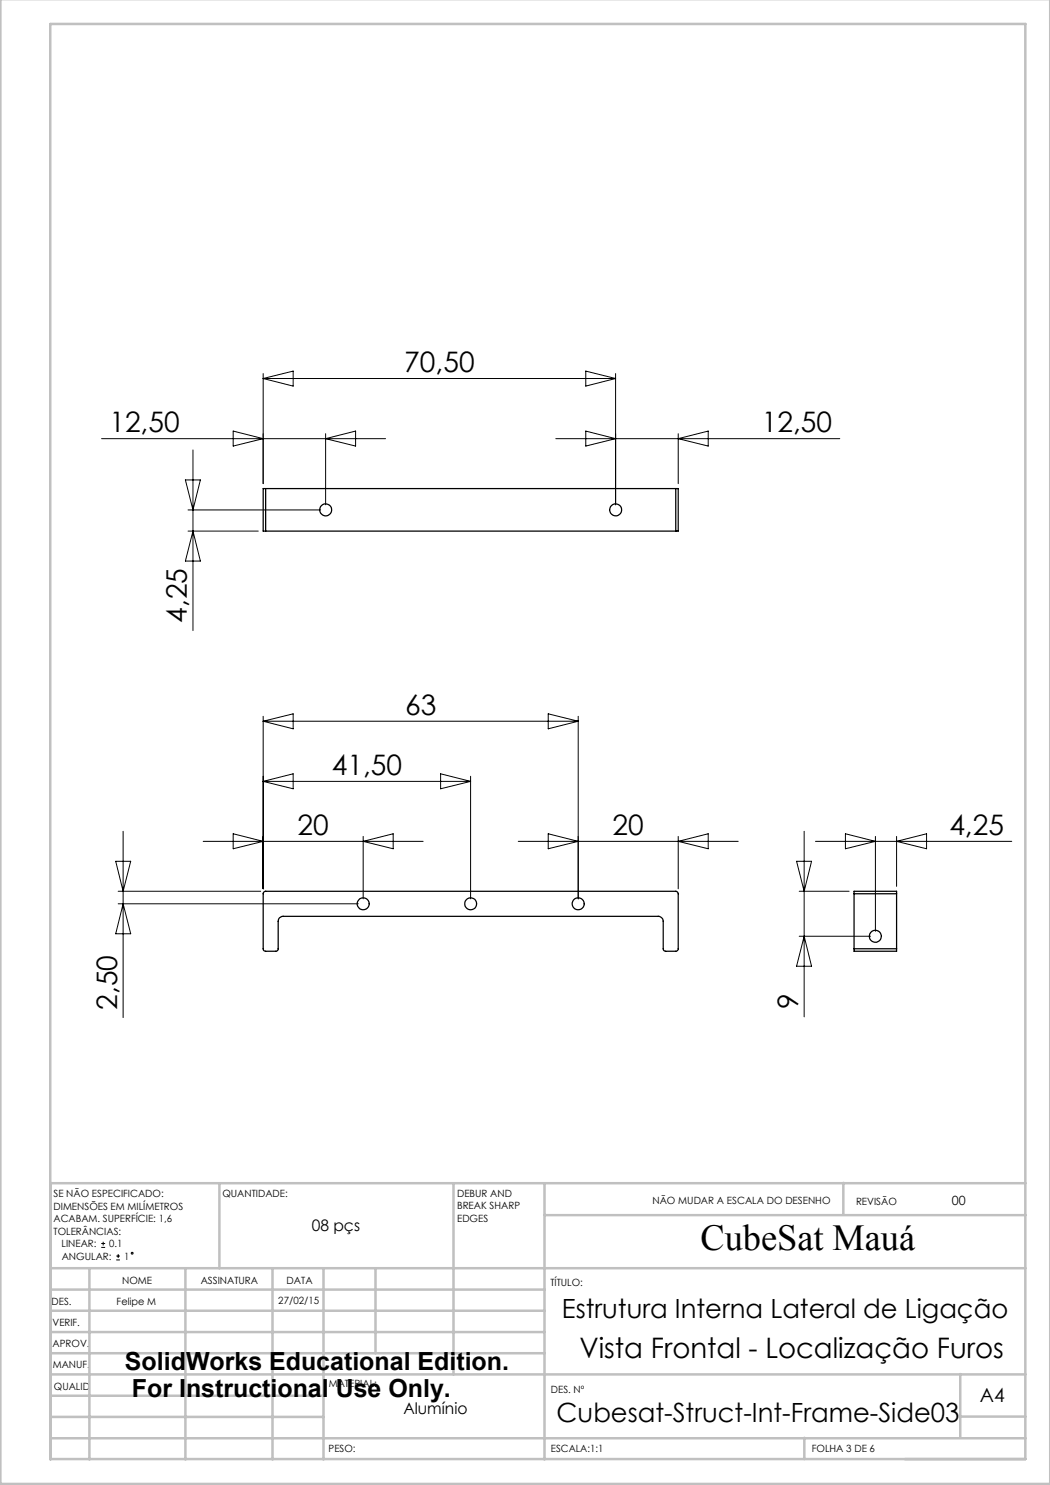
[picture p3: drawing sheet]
<svg xmlns="http://www.w3.org/2000/svg" width="210mm" height="297mm" viewBox="0 0 210 297" stroke-linecap="round" stroke-linejoin="round" font-family="sans-serif">
<g fill="none" stroke="#000" stroke-width=".2">
<path d="M52.6 74.7v22M52.6 75.7l6-1.5v3zM52.6 75.7h70.5M117.2 74.2l5.9 1.5-5.9 1.5zM123.1 74.7v26.3M20.3 87.7h56.8M37.1 96h3l-1.5 6zM38.6 90v36.1M46.6 86.2l6 1.5-6 1.5zM65.1 86.7v14.3M65.1 87.7l6-1.5v3zM111.2 87.7h56.8"/>
<path d="M117.2 86.2l5.9 1.5-5.9 1.5zM135.6 86.7v10M135.6 87.7l6-1.5v3zM37.6 102h26.5M37.6 106.2h14M38.6 106.2l1.5 6h-3zM52.6 143.3v34.5M52.6 156.3h41.5M52.6 156.3l6-1.5v3zM52.6 144.2l6-1.4v3zM52.6 144.2h63M88.1 154.8l6 1.5-6 1.5z"/>
<path d="M94.1 155.3v24.5M109.6 142.8l6 1.4-6 1.6zM115.6 143.3v36.5M23.1 172.3h3l-1.5 6zM23.6 178.3h28.5M24.6 166.3v37.2M40.6 168.3h44M46.6 166.8l6 1.5-6 1.5zM72.6 167.3v12.5M72.6 168.3l6-1.5v3zM103.6 168.3h44M109.6 166.8l6 1.5-6 1.5z"/>
<path d="M135.6 167.3v10.5M135.6 168.3l6-1.5v3zM159.3 172.3h3l-1.5 6zM159.8 178.3h10M160.8 166.3v37.1M163.1 168.3h39.3M169.1 166.8l6 1.5-6 1.5zM175.1 167.3v19M179.3 167.3v10M179.3 168.3l6-1.5v3zM23.6 180.8h48M24.6 180.8l1.5 6h-3z"/>
<path d="M159.8 187.3h14.3M160.8 187.3l1.5 5.9h-3zM20.2 249.5h.8M20.2 248.7h.8M20.6 248.4v.7M23.2 252h.8M23.2 251.2h.8M23.6 250.8v.8"/>
<circle cx="26.4" cy="250.6" r=".19"/>
</g>
<g fill="none" stroke="#c0c0c0" stroke-width=".5">
<path d="M.1 -.1v296.9h209.9v-296.9M10.1 4.8h195v287h-195zM43.9 236.6v17M90.7 236.6v38.3M108.9 236.6v55.3M168.7 236.6v6.3M205.1 236.6h-195v55.3M10.1 253.6h195M10.1 257.9h98.8M17.9 253.6v38.3M37.1 253.6v38.3M54.5 253.6v38.3"/>
<path d="M64.7 253.6v38.3M75.1 253.6v17M108.9 243h96.2M10.1 270.6h98.8M10.1 266.4h98.8M10.1 262.1h98.8M10.1 279.1h54.6M10.1 274.9h195M192.1 274.8v12.7M10.1 287.7h195M10.1 283.4h54.6M160.9 287.5v4.3"/>
<path d="M192.1 283.3h13"/>
</g>
<g fill="none" stroke="#000" stroke-width=".25">
<path d="M53.1 97.7h-.5v8.5h.5M53.1 97.7v8.5M53.1 97.7h82M135.1 97.7h.5v8.5h-.5M135.1 97.7v8.5M53.1 106.2h82M52.8 178.4l.2-.1h82.2l.4 .4v11.2l-.3 .3h-2.3l-.3-.2-.1-5.7a1.02 1.02 0 0 0-1-1h-75a.96 .96 0 0 0-1 1v5.7l-.4 .2h-2.4l-.2-.3v-11.2zM170.8 178.7v-.4h8.5v.4M170.8 178.7h8.5M170.8 178.7v11.1M179.3 178.7v11.1M170.8 189.8v.4h8.5v-.4"/>
<path d="M170.8 189.8h8.5"/>
<circle cx="65.1" cy="102" r="1.21"/>
<circle cx="123.1" cy="102" r="1.21"/>
<circle cx="72.6" cy="180.8" r="1.2"/>
<circle cx="94.1" cy="180.8" r="1.2"/>
<circle cx="115.6" cy="180.8" r="1.21"/>
<circle cx="175.1" cy="187.3" r="1.21"/>
</g>
<text font-size="7.3" x="140.1" y="249.9">CubeSat Mauá</text>
<g font-size="5.6">
<text x="80.9" y="74.5">70,50</text>
<text x="21.9" y="86.5">12,50</text>
<text x="152.4" y="86.5">12,50</text>
<text x="37.4" y="124.5" transform="rotate(-90 37.4 124.5)">4,25</text>
<text x="81" y="143">63</text>
<text x="66.4" y="155">41,50</text>
<text x="59.5" y="167">20</text>
<text x="122.5" y="167">20</text>
<text x="189.9" y="167">4,25</text>
<text x="23.4" y="201.9" transform="rotate(-90 23.4 201.9)">2,50</text>
<text x="159.6" y="201.8" transform="rotate(-90 159.6 201.8)">9</text>
<text x="115.9" y="271.5">Vista Frontal - Localização Furos</text>
</g>
<g font-size="5.3">
<text x="112.4" y="263.6">Estrutura Interna Lateral de Ligação</text>
<text x="111.3" y="284.3">Cubesat-Struct-Int-Frame-Side03</text>
</g>
<g font-size="5">
<text x="25" y="273.9">SolidWorks Educational Edition.</text>
<text x="26.4" y="279.4">For Instructional Use Only.</text>
</g>
<text font-size="3.9" x="196" y="280.4">A4</text>
<g font-size="3.2">
<text x="62.3" y="246.3">08 pçs</text>
<text x="80.7" y="282.8">Alumínio</text>
</g>
<text font-size="2.5" x="190.4" y="240.9">00</text>
<g font-size="2">
<text x="10.7" y="239.5">SE NÃO ESPECIFICADO:</text>
<text x="44.5" y="239.5">QUANTIDADE:</text>
<text x="91.4" y="239.4">DEBUR AND</text>
<text x="10.7" y="242">DIMENSÕES EM MILÍMETROS</text>
<text x="10.7" y="244.5">ACABAM. SUPERFÍCIE: 1,6</text>
<text x="91.4" y="241.9">BREAK SHARP</text>
<text x="91.4" y="244.4">EDGES</text>
<text x="130.5" y="240.8">NÃO MUDAR A ESCALA DO DESENHO</text>
<text x="171.2" y="241">REVISÃO</text>
<text x="10.7" y="247">TOLERÂNCIAS:</text>
<text x="12.3" y="249.5">LINEAR:</text>
<text x="12.3" y="252">ANGULAR:</text>
<text x="21.8" y="249.5">0.1</text>
<text x="24.8" y="252">1</text>
<text x="24.4" y="256.9">NOME</text>
<text x="40.1" y="256.8">ASSINATURA</text>
<text x="57.3" y="256.8">DATA</text>
<text x="110.1" y="257.1">TÍTULO:</text>
<text x="10.3" y="260.9">DES.</text>
<text x="23.3" y="261">Felipe M</text>
<text x="55.7" y="260.8">27/02/15</text>
<text x="10.5" y="269.3">APROV.</text>
<text x="10.5" y="265.2">VERIF.</text>
<text x="10.6" y="273.6">MANUF.</text>
<text x="10.8" y="278">QUALID</text>
<text x="65.8" y="277.4">MATERIAL:</text>
<text x="110.2" y="278.5">DES. Nº</text>
<text x="65.7" y="290.4">PESO:</text>
<text x="110.2" y="290.5">ESCALA:1:1</text>
<text x="162.4" y="290.4">FOLHA 3 DE 6</text>
</g>
</svg>
